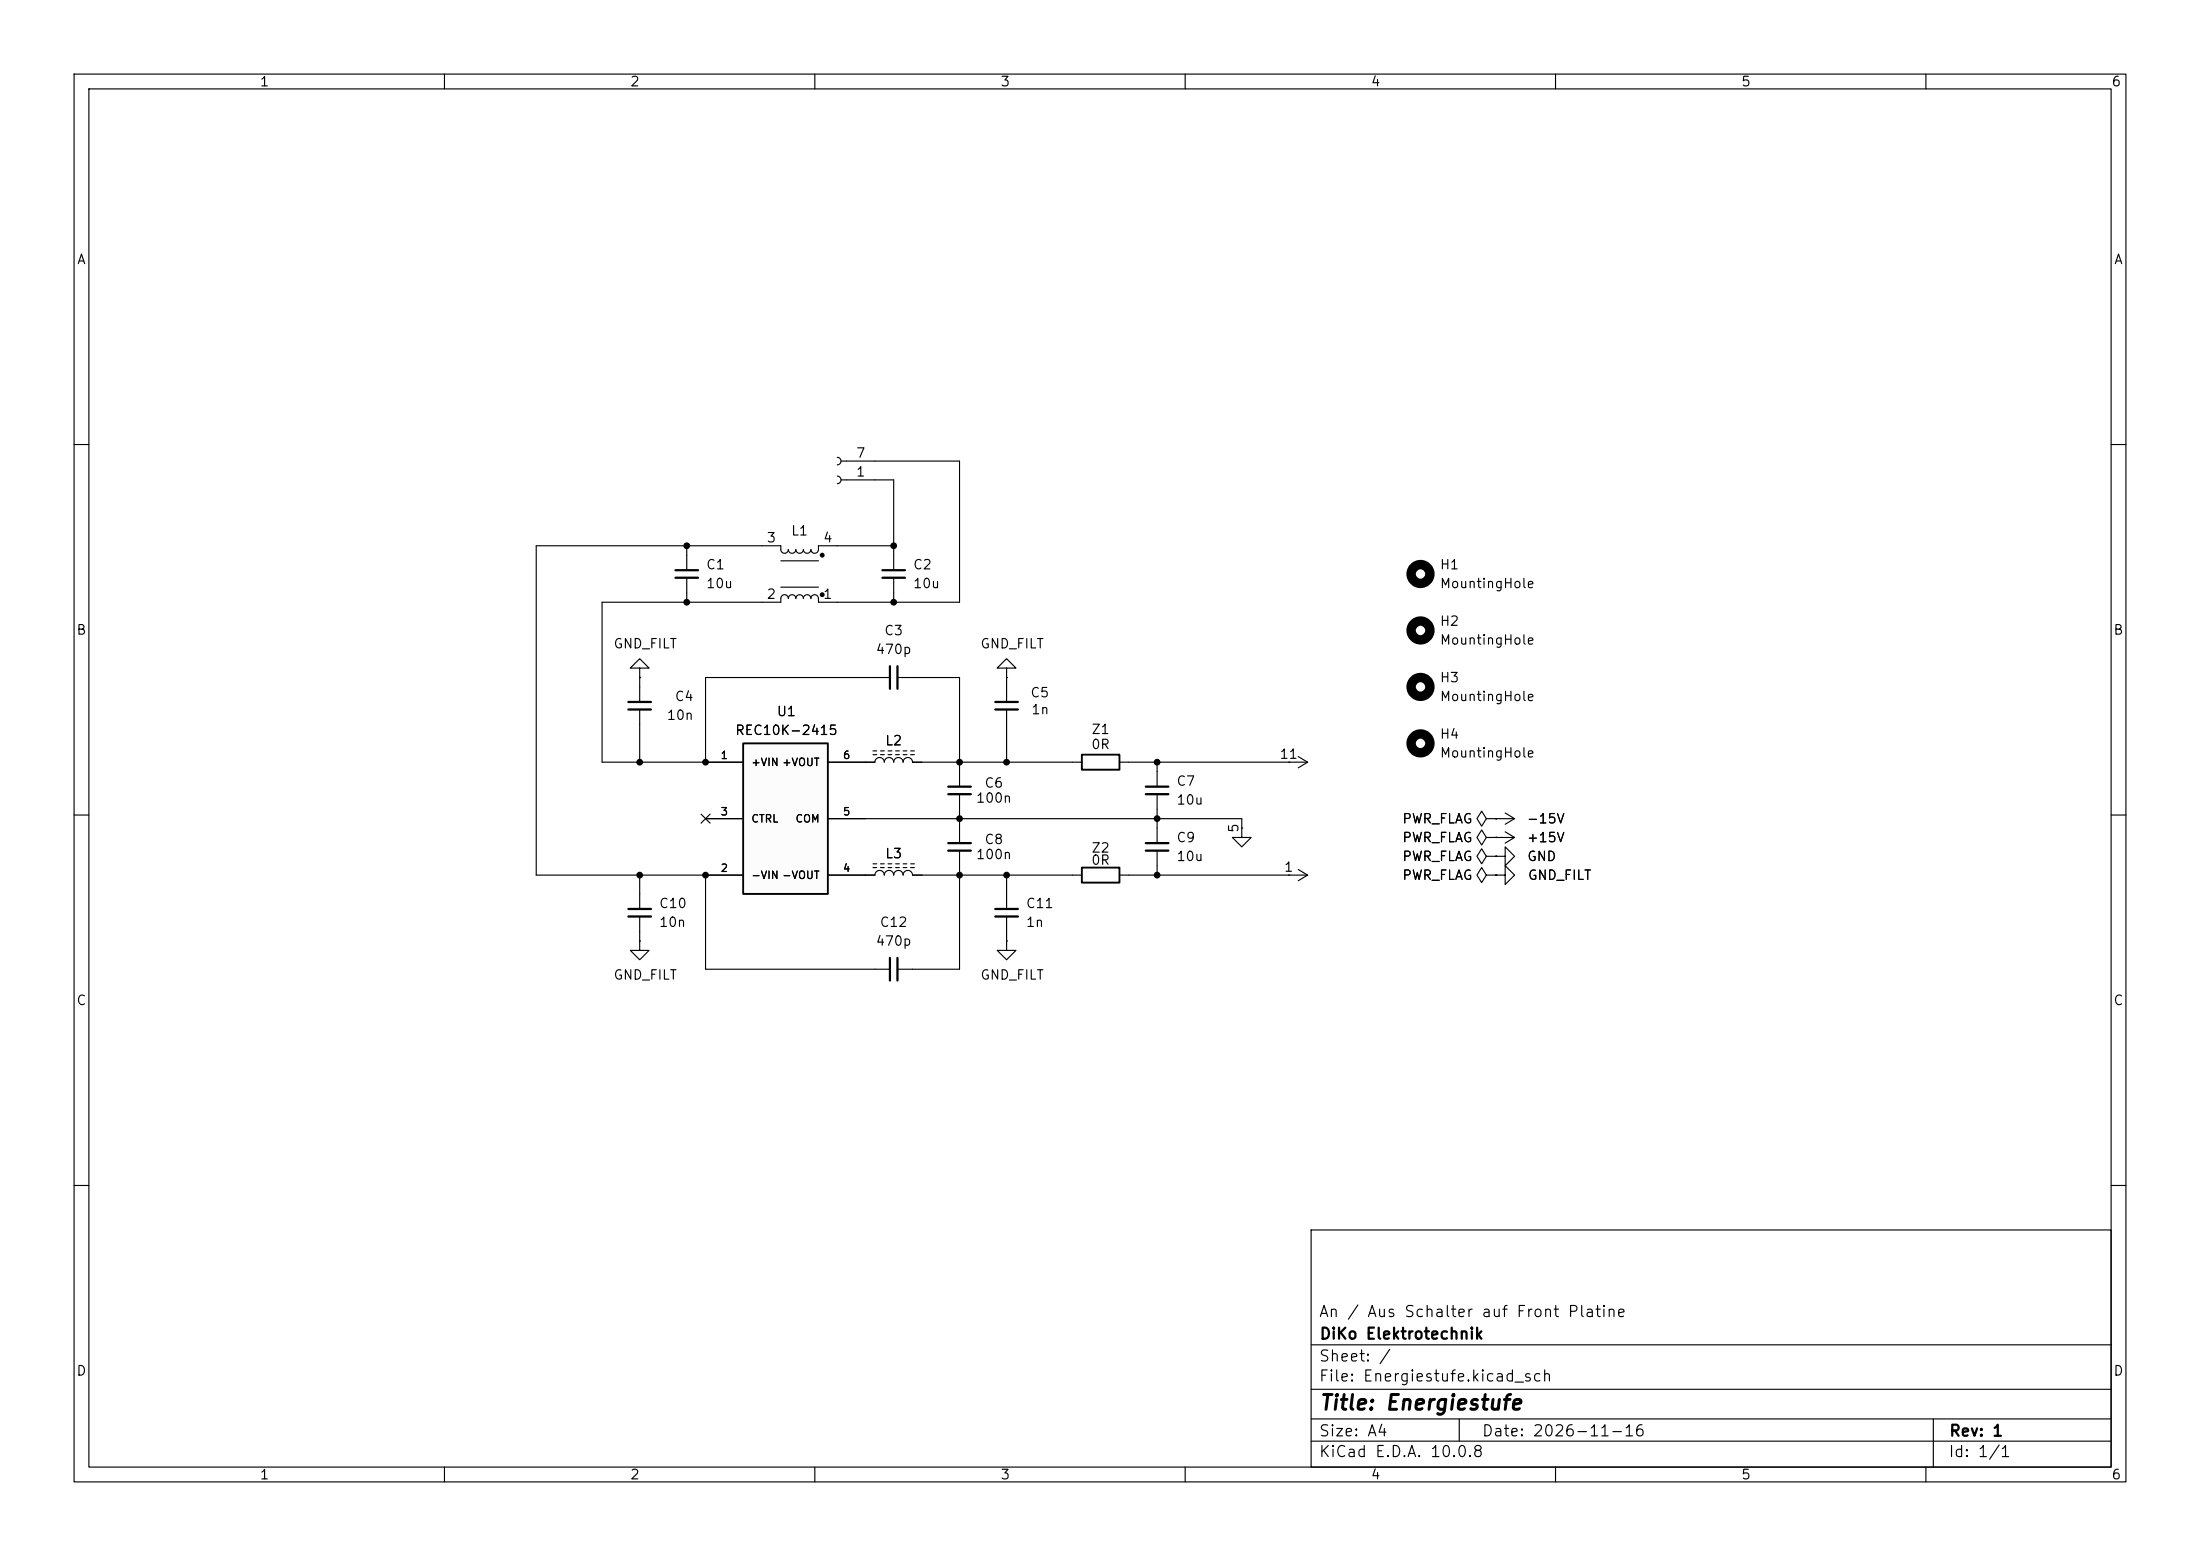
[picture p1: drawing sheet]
<svg xmlns="http://www.w3.org/2000/svg" width="297mm" height="210mm" viewBox="0 0 297 210" stroke-linecap="round" stroke-linejoin="round" font-family="sans-serif">
<g fill="none" stroke="#000" stroke-width=".15">
<path d="M10 10h277v190h-277zM12 12h273v186h-273zM60 10v2M110 10v2M160 10v2M210 10v2M260 10v2M10 60h2M92.7 74.9v2.1M92.7 78v2M102.9 73.7h2.5v.5a.51 .51 0 0 0 .5 .5 .51 .51 0 0 0 .5-.5 .51 .51 0 0 0 .5 .5 .51 .51 0 0 0 .5-.5 .51 .51 0 0 0 .5 .5 .51 .51 0 0 0 .6-.5 .51 .51 0 0 0 .5 .5 .51 .51 0 0 0 .5-.5 .51 .51 0 0 0 .5 .5 .51 .51 0 0 0 .5-.5v-.5h2.5M105.4 79.2h5.1"/>
<path d="M105.4 75.7h5.1M113 64.3a.51 .51 0 0 1 .5 .5 .51 .51 0 0 1-.5 .5M113 61.7a.51 .51 0 0 1 .5 .5 .51 .51 0 0 1-.5 .5M113.5 64.8h4.6M113.5 62.2h4.6M120.6 74.9v2.1M120.6 78v2M285 60h2M86.4 90.2h1.2l-1.2-1.3-1.3 1.3h1.3v1.2M86.4 91.4h.1M86.4 92.7v2M86.4 95.8v2"/>
<path d="M102.9 81.3h2.5v-.5a.51 .51 0 0 1 .5-.5 .51 .51 0 0 1 .5 .5 .51 .51 0 0 1 .5-.5 .51 .51 0 0 1 .5 .5 .51 .51 0 0 1 .5-.5 .51 .51 0 0 1 .6 .5 .51 .51 0 0 1 .5-.5 .51 .51 0 0 1 .5 .5 .51 .51 0 0 1 .5-.5 .51 .51 0 0 1 .5 .5v.5h2.5M118.1 91.4h2M121.2 91.4h2M135.9 90.2h1.3l-1.3-1.3-1.3 1.3h1.3v1.2M135.9 91.4h.1M135.9 92.7v2M135.9 95.8v2M10 110h2M116.8 118.1h1.3a.64 .64 0 0 1 .6-.6 .64 .64 0 0 1 .7 .6 .64 .64 0 0 1 .6-.6 .64 .64 0 0 1 .6 .6 .64 .64 0 0 1 .7-.6 .64 .64 0 0 1 .6 .6 .64 .64 0 0 1 .7-.6 .64 .64 0 0 1 .6 .6h1.3M116.8 102.9h1.3a.64 .64 0 0 1 .6-.7 .64 .64 0 0 1 .7 .7 .64 .64 0 0 1 .6-.7 .64 .64 0 0 1 .6 .7 .64 .64 0 0 1 .7-.7 .64 .64 0 0 1 .6 .7 .64 .64 0 0 1 .7-.7 .64 .64 0 0 1 .6 .7h1.3M117.9 117.1h.5M117.9 116.6h.5"/>
<path d="M117.9 101.9h.5M117.9 101.3h.5M118.9 117.1h.5M118.9 116.6h.5M118.9 101.9h.5M118.9 101.3h.5M119.9 117.1h.5M119.9 116.6h.5M119.9 101.9h.5M119.9 101.3h.5M120.9 117.1h.5M120.9 116.6h.5"/>
<path d="M120.9 101.9h.5M120.9 101.3h.5M121.9 117.1h.5M121.9 116.6h.5M121.9 101.9h.5M121.9 101.3h.5M122.9 117.1h.5M122.9 116.6h.5M122.9 101.9h.5M122.9 101.3h.5M144.8 102.9h1.2M151.1 102.9h1.3"/>
<path d="M156.2 104.1v2.1M156.2 107.2v2M167.6 111.8v1.2h1.3l-1.3 1.3-1.2-1.3h1.2M167.6 111.8h.1M174 102.9h.1M174 118.1h.1M174 102.9h2.5M174 118.1h2.5M175.3 102.1l1.2 .8M175.3 117.3l1.2 .8M176.5 102.9l-1.2 .7M176.5 118.1l-1.2 .8"/>
<path d="M200.7 113l-.7-1-.6 1 .6 1 .7-1h1.2M200.7 110.5l-.7-1-.6 1 .6 1 .7-1h1.2M200.7 115.6l-.7-1-.6 1 .6 1 .7-1h1.2M201.9 118.1h1.3v1.3l1.3-1.3-1.3-1.3v1.3M201.9 118.1h.1M201.9 113h.1M201.9 115.6h1.3v1.2l1.3-1.2-1.3-1.3v1.3M201.9 115.6h.1M201.9 110.5h.1M201.9 110.5h2.6M201.9 113h2.6M203.2 109.7l1.3 .8"/>
<path d="M203.2 112.3l1.3 .7M204.5 110.5l-1.3 .8M204.5 113l-1.3 .8M285 110h2M86.4 127v1.3h-1.3l1.3 1.2 1.2-1.2h-1.2M86.4 127h.1M86.4 120.7v2M86.4 123.7v2M118.1 130.8h2M121.2 130.8h2M135.9 127v1.3h-1.3l1.3 1.2 1.3-1.2h-1.3M135.9 127h.1"/>
<path d="M135.9 120.7v2M135.9 123.7v2M10 160h2M177 166h108v32h-108zM285 160h2M60 198v2M110 198v2M160 198v2M177 194.5h108M177 191.5h108M177 187.5h108M177 181.5h108"/>
<path d="M197 191.5v3M210 198v2M260 198v2M261 191.5v6.5"/>
</g>
<g fill="none" stroke="#000" stroke-width=".3">
<path d="M91.2 77h3M91.2 78h3M119.1 77h3.1M119.1 78h3.1M84.8 95.8h3.1M84.8 94.7h3.1M120.1 89.9v3.1M121.2 89.9v3.1M134.4 95.8h3M134.4 94.7h3M154.7 106.2h3M154.7 107.2h3"/>
<path d="M84.8 122.7h3.1M84.8 123.7h3.1M120.1 129.3v3M121.2 129.3v3M134.4 122.7h3M134.4 123.7h3"/>
</g>
<g fill="#000" stroke="#000" stroke-width=".15">
<circle cx="111" cy="74.9" r=".25"/>
<circle cx="111" cy="80.3" r=".25"/>
</g>
<path d="M146 101.9h5.1v2h-5.1z" fill="none" stroke="#000" stroke-width=".25"/>
<g fill="none" stroke="#000" stroke-width="1.3">
<circle cx="191.8" cy="77.5" r="1.27"/>
<circle cx="191.8" cy="85.1" r="1.27"/>
<circle cx="191.8" cy="92.7" r="1.27"/>
<circle cx="191.8" cy="100.3" r="1.27"/>
</g>
<path d="M100.3 100.3h11.5v20.4h-11.5z" fill="#fcfcfc"/>
<path d="M100.3 100.3h11.5v20.4h-11.5zM146 117.1h5.1v2h-5.1z" fill="none" stroke="#000" stroke-width=".25"/>
<g fill="none" stroke="#000" stroke-width=".15">
<path d="M92.7 73.7v1.2M102.9 73.7h-30.5v44.4h27.9M113 73.7h7.6M118.1 62.2h11.4v19.1h-16.5M118.1 64.8h2.5v10.1M86.4 91.4v1.3M86.4 97.8v5.1M92.7 80v1.3M102.9 81.3h-21.6v21.6h19M118.1 91.4h-22.9v11.5M120.6 80v1.3M123.2 91.4h6.3v14.8"/>
<path d="M135.9 91.4v1.3M135.9 97.8v5.1M86.4 118.1v2.6M94.6 109.9l1.3 1.2M95.2 110.5h5.1M95.2 118.1v12.7h22.9M95.9 109.9l-1.3 1.2M111.8 102.9h6.3M111.8 118.1h6.3M111.8 110.5h55.8v1.3M123.2 102.9h21.6M123.2 118.1h22.8"/>
<path d="M129.5 107.2v6.6M129.5 114.8v16h-6.3M135.9 118.1v2.6M151.1 118.1h22.9M152.4 102.9h21.6M156.2 102.9v1.2M156.2 109.2v4.6M156.2 114.8v3.3M200.7 118.1l-.7-1-.6 1 .6 1 .7-1h1.2M201.9 118.1h.1M201.9 115.6h.1M201.9 113h.1"/>
<path d="M201.9 110.5h.1M86.4 125.7v1.3M135.9 125.7v1.3"/>
</g>
<path d="M128 113.8h3.1M128 114.8h3.1M128 106.2h3.1M128 107.2h3.1M154.7 113.8h3M154.7 114.8h3" fill="none" stroke="#000" stroke-width=".3"/>
<g fill="#000">
<circle cx="92.7" cy="73.7" r=".46"/>
<circle cx="120.6" cy="73.7" r=".46"/>
<circle cx="92.7" cy="81.3" r=".46"/>
<circle cx="120.6" cy="81.3" r=".46"/>
<circle cx="86.4" cy="118.1" r=".46"/>
<circle cx="86.4" cy="102.9" r=".46"/>
<circle cx="95.2" cy="102.9" r=".46"/>
<circle cx="95.2" cy="118.1" r=".46"/>
<circle cx="129.5" cy="102.9" r=".46"/>
<circle cx="129.5" cy="110.5" r=".46"/>
<circle cx="129.5" cy="118.1" r=".46"/>
<circle cx="135.9" cy="102.9" r=".46"/>
<circle cx="135.9" cy="118.1" r=".46"/>
<circle cx="156.2" cy="110.5" r=".46"/>
<circle cx="156.2" cy="118.1" r=".46"/>
<circle cx="156.2" cy="102.9" r=".46"/>
</g>
<text font-size="2" x="178" y="190.8">Title: Energiestufe</text>
<g font-size="1.5">
<text x="178" y="178.1">An / Aus Schalter auf Front Platine</text>
<text x="178" y="184.1">Sheet: /</text>
<text x="178" y="181.1">DiKo Elektrotechnik</text>
<text x="178" y="186.8">File: Energiestufe.kicad_sch</text>
<text x="178" y="197">KiCad E.D.A. 10.0.8</text>
<text x="178" y="194.2">Size: A4</text>
<text x="200" y="194.2">Date: 2026-11-16</text>
<text x="263" y="197">Id: 1/1</text>
<text x="263" y="194.2">Rev: 1</text>
</g>
<g font-size="1.3">
<text x="35" y="12">1</text>
<text x="85" y="12">2</text>
<text x="135" y="12">3</text>
<text x="185" y="12">4</text>
<text x="235" y="12">5</text>
<text x="285" y="12">6</text>
<text x="10.3" y="36">A</text>
<text x="285.3" y="36">A</text>
<text x="115.5" y="64.6">1</text>
<text x="115.5" y="62.1">7</text>
<text x="95.2" y="77.2">C1</text>
<text x="103.4" y="73.5">3</text>
<text x="106.7" y="72.6">L1</text>
<text x="111" y="73.5">4</text>
<text x="123.2" y="77.2">C2</text>
<text x="194.3" y="77.2">H1</text>
<text x="95.2" y="79.7">10u</text>
<text x="103.4" y="81.1">2</text>
<text x="111" y="81.1">1</text>
<text x="123.2" y="79.7">10u</text>
<text x="194.3" y="79.7">MountingHole</text>
<text x="10.2" y="86">B</text>
<text x="82.7" y="87.8">GND_FILT</text>
<text x="118.1" y="88.6">470p</text>
<text x="119.3" y="86.1">C3</text>
<text x="132.3" y="87.8">GND_FILT</text>
<text x="194.3" y="84.8">H2</text>
<text x="194.3" y="87.3">MountingHole</text>
<text x="285.2" y="86">B</text>
<text x="91" y="94.9">C4</text>
<text x="139" y="94.4">C5</text>
<text x="194.3" y="92.4">H3</text>
<text x="194.3" y="94.9">MountingHole</text>
<text x="89.9" y="97.5">10n</text>
<text x="99.2" y="99.5">REC10K-2415</text>
<text x="104.8" y="97">U1</text>
<text x="119.4" y="100.9">L2</text>
<text x="139.1" y="96.7">1n</text>
<text x="147.2" y="101.4">0R</text>
<text x="147.3" y="99.4">Z1</text>
<text x="194.3" y="100">H4</text>
<text x="132.8" y="106.6">C6</text>
<text x="158.7" y="106.4">C7</text>
<text x="172.7" y="102.7">11</text>
<text x="194.3" y="102.6">MountingHole</text>
<text x="131.7" y="108.7">100n</text>
<text x="158.7" y="108.9">10u</text>
<text x="158.7" y="114">C9</text>
<text x="167.5" y="112.5" transform="rotate(-90 167.5 112.5)">5</text>
<text x="189.2" y="114">PWR_FLAG</text>
<text x="189.2" y="111.5">PWR_FLAG</text>
<text x="206" y="111.5">-15V</text>
<text x="206" y="114">+15V</text>
<text x="119.4" y="116.2">L3</text>
<text x="131.7" y="116.3">100n</text>
<text x="132.8" y="114.2">C8</text>
<text x="147.2" y="117">0R</text>
<text x="147.3" y="115.4">Z2</text>
<text x="158.7" y="116.5">10u</text>
<text x="173.3" y="118">1</text>
<text x="189.2" y="116.5">PWR_FLAG</text>
<text x="189.2" y="119.1">PWR_FLAG</text>
<text x="206.1" y="116.5">GND</text>
<text x="206.2" y="119.1">GND_FILT</text>
<text x="88.9" y="122.9">C10</text>
<text x="88.9" y="125.4">10n</text>
<text x="118.7" y="125.4">C12</text>
<text x="138.4" y="122.9">C11</text>
<text x="138.4" y="125.4">1n</text>
<text x="118.1" y="128">470p</text>
<text x="10.2" y="136">C</text>
<text x="82.7" y="132.5">GND_FILT</text>
<text x="132.3" y="132.5">GND_FILT</text>
<text x="285.2" y="136">C</text>
<text x="10.2" y="186">D</text>
<text x="285.2" y="186">D</text>
<text x="35" y="200">1</text>
<text x="85" y="200">2</text>
<text x="135" y="200">3</text>
<text x="185" y="200">4</text>
<text x="235" y="200">5</text>
<text x="285" y="200">6</text>
</g>
<g font-size="1">
<text x="97.2" y="102.7">1</text>
<text x="101.3" y="103.6">+VIN +VOUT</text>
<text x="113.7" y="102.7">6</text>
<text x="97.2" y="110.3">3</text>
<text x="101.3" y="111.3">CTRL</text>
<text x="107.3" y="111.3">COM</text>
<text x="113.7" y="110.3">5</text>
<text x="97.2" y="117.9">2</text>
<text x="101.3" y="118.9">-VIN -VOUT</text>
<text x="113.7" y="117.9">4</text>
</g>
</svg>
